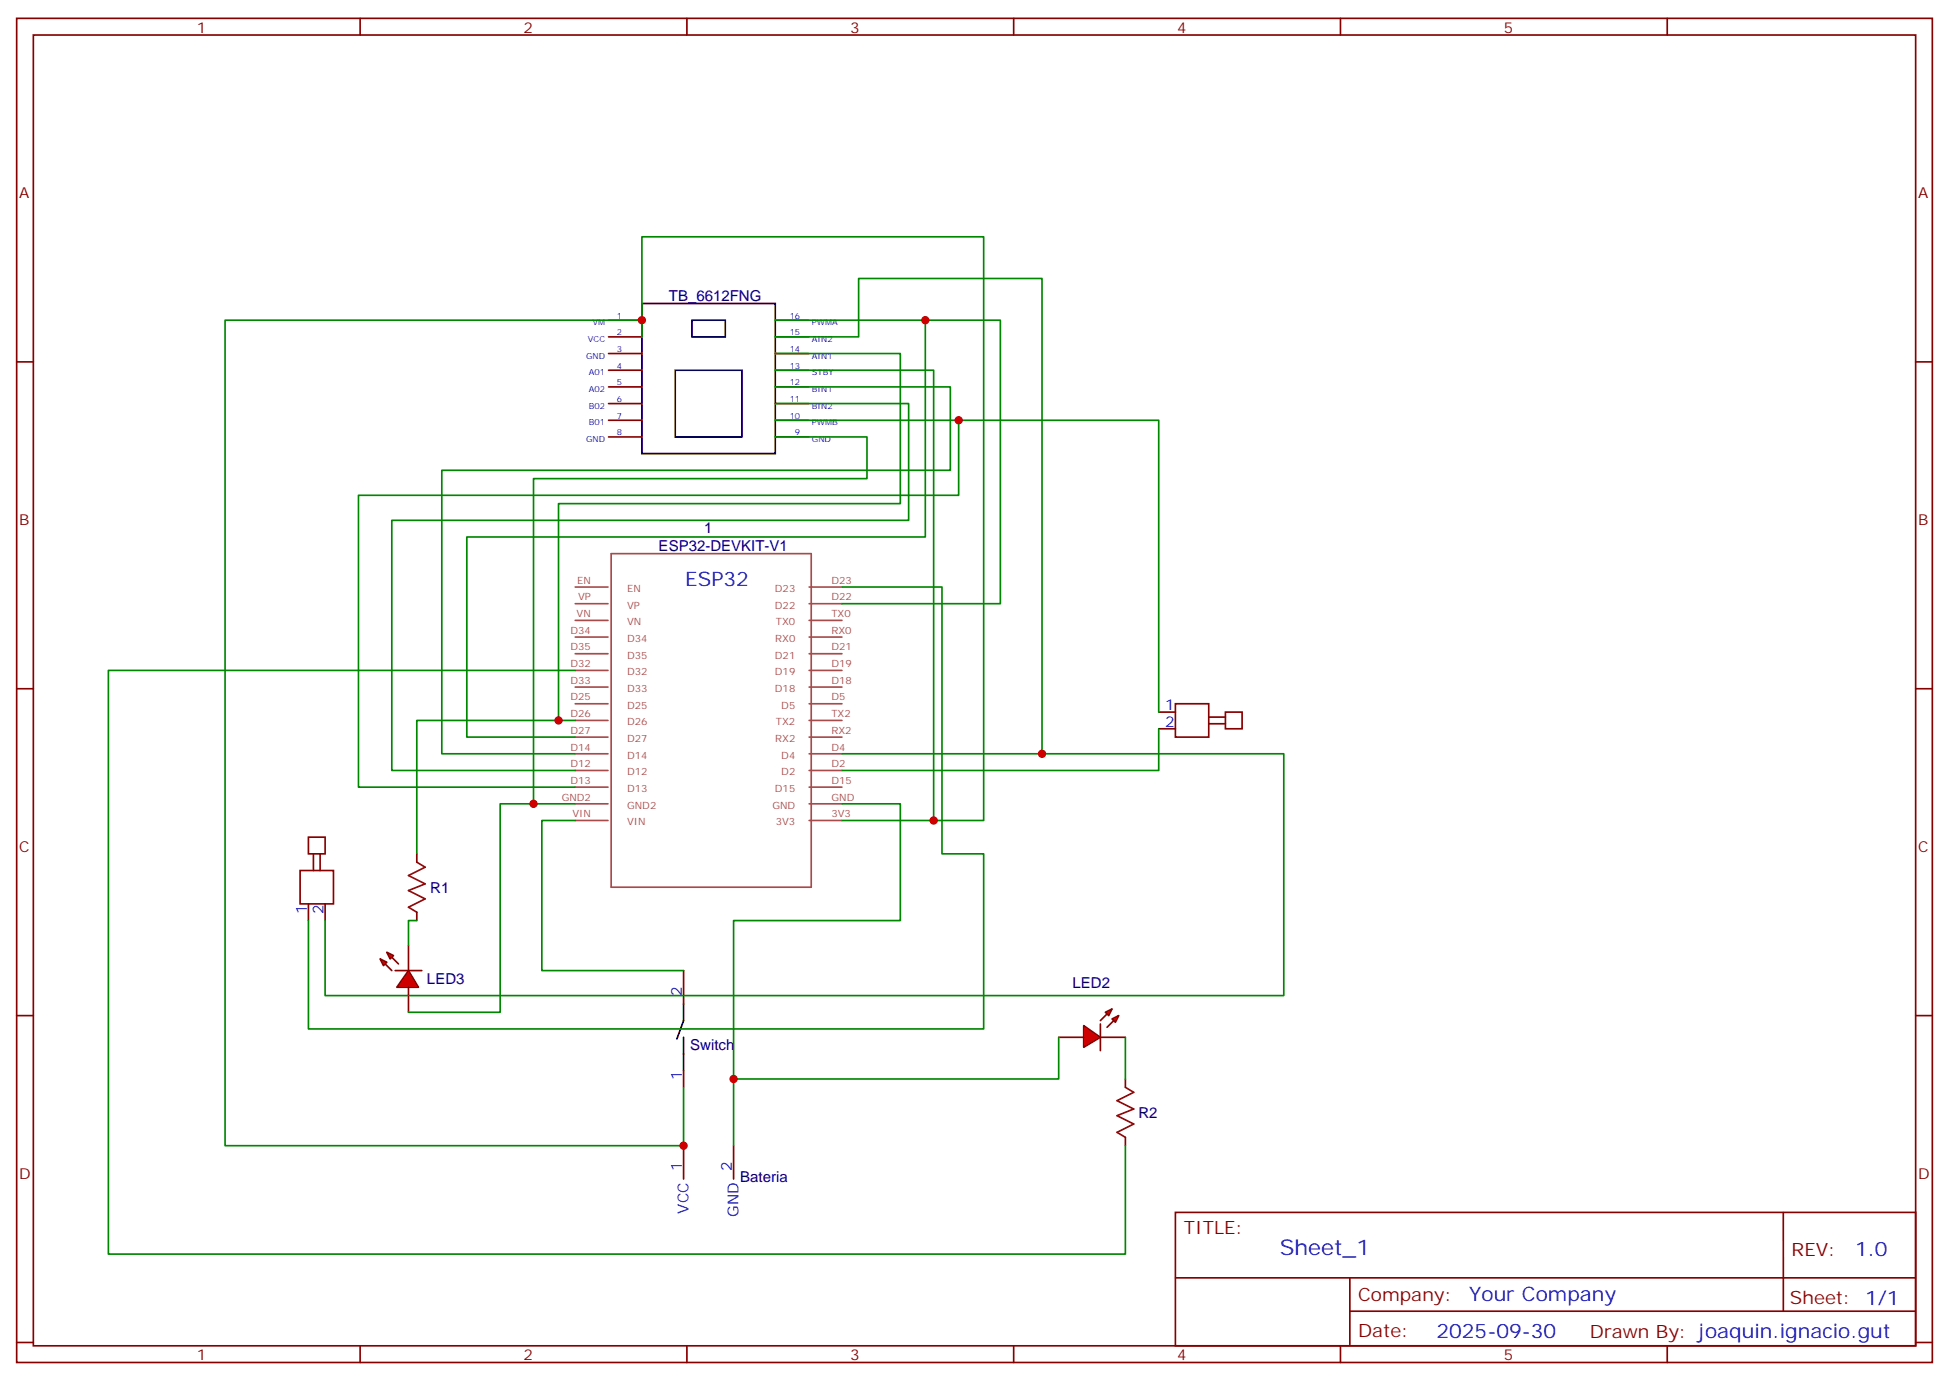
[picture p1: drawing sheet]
<svg xmlns="http://www.w3.org/2000/svg" width="412mm" height="292mm" viewBox="0 0 412 292" stroke-linecap="round" stroke-linejoin="round" font-family="sans-serif">
<g fill="none" stroke="#870000" stroke-width=".35">
<path d="M3.5 3.9h405.4v284.3h-405.4zM7.1 7.4h398.2v277.3h-398.2zM76.2 3.9v3.5M145.3 3.9v3.5M214.5 3.9v3.5M283.6 3.9v3.5M352.8 3.9v3.5M3.5 76.6h3.6M128.8 67.7h7M128.8 71.3h7M128.8 74.8h7M128.8 78.3h7"/>
<path d="M164 67.7h7.1M164 71.3h7.1M164 74.8h7.1M164 78.3h7.1M405.3 76.6h3.6M128.8 81.8h7M128.8 85.4h7M128.8 88.9h7M128.8 92.4h7M164 81.8h7.1M164 85.4h7.1M164 88.9h7.1"/>
<path d="M164 92.4h7.1M3.5 145.7h3.6M245.2 150.6h3.5M245.2 154.2h3.5M405.3 145.7h3.6M65.3 191.2v3.5M68.8 191.2v3.5M88.2 180.6v1.8M88.2 193v1.7M3.5 214.8h3.6M144.6 205.3v7.1M405.3 214.8h3.6"/>
<path d="M144.6 226.5v3.5M144.6 242.4v7M155.2 242.4v7M248.7 256.5h156.6v28.2h-156.6zM377.3 256.5v20.9M248.7 270.3h156.5M285.6 277.4h119.6M285.6 270.3v14.1M3.5 284h3.6M76.2 284.7v3.5M145.3 284.7v3.5M214.5 284.7v3.5"/>
<path d="M283.6 284.7v3.5M352.8 284.7v3.5M405.3 284h3.6"/>
</g>
<g fill="none" stroke="#a64a4a" stroke-width=".35">
<path d="M129.3 117.1h42.4v70.6h-42.4zM121.7 138.3h7M121.7 134.8h7M121.7 131.2h7M121.7 127.7h7M121.7 124.2h7M171.2 138.3h7M171.2 134.8h7M171.2 131.2h7M171.2 127.7h7M171.2 124.2h7M121.7 159.5h7"/>
<path d="M121.7 155.9h7M121.7 152.4h7M121.7 148.9h7M121.7 145.3h7M121.7 141.8h7M171.2 159.5h7M171.2 155.9h7M171.2 152.4h7M171.2 148.9h7M171.2 145.3h7M171.2 141.8h7M121.7 173.6h7"/>
<path d="M121.7 170h7M121.7 166.5h7M121.7 163h7M171.2 173.6h7M171.2 170h7M171.2 166.5h7M171.2 163h7"/>
</g>
<path d="M135.8 64.2h28.2v31.8h-28.2zM142.9 78.3h14.1v14.1h-14.1zM146.4 67.7h7.1v3.6h-7.1zM144.6 212.4v3.5l-1.4 3.9M144.6 219.4v7.1" fill="none" stroke="#000" stroke-width=".35"/>
<path d="M248.7 148.9h7.1v7h-7.1zM255.8 151.7h3.5M255.8 153.1h3.5M259.3 150.6h3.5v3.6h-3.5zM65.3 177.1h3.5v3.5h-3.5zM63.5 184.1h7.1v7.1h-7.1zM66.3 180.6v3.5M67.7 180.6v3.5" fill="none" stroke="#800000" stroke-width=".35"/>
<path d="M88.2 182.4l1.8 1-3.6 1.8 3.6 1.8-3.6 1.4 3.6 1.7-3.6 1.8 1.8 1.1" fill="none" stroke="#a10000" stroke-width=".35"/>
<g fill="#f00" stroke="#870000" stroke-width=".35">
<path d="M229.3 217l3.5 2.4-3.5 2.1z"/>
<path d="M232.8 216.6v5.6z"/>
</g>
<g fill="#870000" stroke="#870000" stroke-width=".35">
<path d="M232.8 215.9l1.4-1.4z"/>
<path d="M234.2 217.3l1.5-1.4z"/>
</g>
<g fill="#f00" stroke="#870000" stroke-width=".35">
<path d="M233.9 214.1l1.4-.7-.7 1.4z"/>
<path d="M235.3 215.5l1.4-.7-.7 1.5z"/>
</g>
<path d="M224 219.4h5.3M232.8 219.4h5.3" fill="none" stroke="#870000" stroke-width=".35"/>
<path d="M135.8 67.7h-88.2v174.7h97v-12.4M121.7 173.6h-7v31.7h29.9M224 219.4v8.8h-68.8v14.2" fill="none" stroke="#008700" stroke-width=".35"/>
<g fill="#f00" stroke="#870000" stroke-width=".35">
<path d="M86.4 205.3l2.1 3.5h-4.5z"/>
<path d="M83.6 205.3h5.7z"/>
</g>
<g fill="#870000" stroke="#870000" stroke-width=".35">
<path d="M81.5 203.9l1.4 1.4z"/>
<path d="M82.9 202.5l1.4 1.4z"/>
</g>
<g fill="#f00" stroke="#870000" stroke-width=".35">
<path d="M80.4 202.8l1.4 .8-.7 .7z"/>
<path d="M81.8 201.4l1.5 .7-.8 .7z"/>
</g>
<path d="M86.4 200v5.3M86.4 208.8v5.3M238.1 228.2v1.8M238.1 240.6v1.8" fill="none" stroke="#870000" stroke-width=".35"/>
<g fill="none" stroke="#008700" stroke-width=".35">
<path d="M135.8 71.3v-21.2h72.3v123.5h-29.9M164 74.8h26.5v31.7h-72.3v45.9M164 67.7h31.8v45.9h-97v42.3h22.9M164 78.3h33.6v95.3M164 71.3h17.7v-12.4h38.8v100.6h-42.3M195.8 67.7h15.9v60h-33.5M164 88.9h81.2v61.7M164 92.4h19.4v8.8h-70.5v68.8M164 81.8h37.1v17.7h-107.6v60h28.2M164 85.4h28.3v24.7h-109.4v52.9h38.8M202.8 88.9v15.9h-127v61.7h45.9M178.2 124.2h21.1v56.4h8.8v37.1h-142.8v-23"/>
<path d="M121.7 152.4h-33.5v28.2M121.7 141.8h-98.8v123.5h215.2v-22.9M220.5 159.5h51.1v51.1h-202.8v-15.9M245.2 154.2v8.8h-67M121.7 170h-15.9v44.1h-19.4M178.2 170h12.3v24.7h-35.3v33.5M88.2 194.7h-1.8v5.3M238.1 219.4v8.8"/>
</g>
<path d="M238.1 230l1.8 1.1-3.5 1.7 3.5 1.8-3.5 1.4 3.5 1.8-3.5 1.7 1.7 1.1" fill="none" stroke="#a10000" stroke-width=".35"/>
<g fill="#c00">
<circle cx="135.8" cy="67.7" r=".88"/>
<circle cx="144.6" cy="242.4" r=".88"/>
<circle cx="112.9" cy="170" r=".88"/>
<circle cx="155.2" cy="228.2" r=".88"/>
<circle cx="118.2" cy="152.4" r=".88"/>
<circle cx="202.8" cy="88.9" r=".88"/>
<circle cx="197.6" cy="173.6" r=".88"/>
<circle cx="195.8" cy="67.7" r=".88"/>
<circle cx="220.5" cy="159.5" r=".88"/>
</g>
<text font-size="4.6" fill="#00f" x="270.8" y="265.5">Sheet_1</text>
<g font-size="4.2" fill="#00f">
<text x="145" y="124">ESP32</text>
<text x="392.5" y="265.7">1.0</text>
<text x="310.9" y="275.3">Your Company</text>
<text x="304" y="283.1">2025-09-30</text>
</g>
<g font-size="3.9" fill="#800">
<text x="250.5" y="261.1">TITLE:</text>
<text x="379.1" y="265.7">REV:</text>
<text x="287.4" y="275.3">Company:</text>
<text x="378.7" y="275.9">Sheet: 1/1</text>
<text x="287.4" y="282.9">Date:</text>
<text x="336.4" y="283">Drawn By: joaquin.ignacio.gut</text>
</g>
<g font-size="3.2" fill="#800">
<text x="41.6" y="6.9">1</text>
<text x="110.8" y="6.9">2</text>
<text x="179.9" y="6.9">3</text>
<text x="249.1" y="6.9">4</text>
<text x="318.2" y="6.9">5</text>
<text x="4.1" y="42">A</text>
<text x="405.9" y="42">A</text>
<text x="4.1" y="111.1">B</text>
<text x="405.9" y="111.1">B</text>
<text x="4.1" y="180.3">C</text>
<text x="405.9" y="180.3">C</text>
<text x="4.1" y="249.4">D</text>
<text x="405.9" y="249.4">D</text>
<text x="41.6" y="287.7">1</text>
<text x="110.8" y="287.7">2</text>
<text x="179.9" y="287.7">3</text>
<text x="249.1" y="287.7">4</text>
<text x="318.2" y="287.7">5</text>
</g>
<g font-size="3.2" fill="#000080">
<text x="141.5" y="63.6">TB_6612FNG</text>
<text x="149" y="112.8">1</text>
<text x="139.4" y="116.5">ESP32-DEVKIT-V1</text>
<text x="91.1" y="188.9">R1</text>
<text x="90.3" y="208.3">LED3</text>
<text x="226.9" y="209.1">LED2</text>
<text x="146" y="222.1">Switch</text>
<text x="240.9" y="236.5">R2</text>
<text x="156.6" y="250">Bateria</text>
</g>
<g font-size="3.2" fill="#00f">
<text x="246.5" y="150.3">1</text>
<text x="246.5" y="153.8">2</text>
<text x="64.9" y="193.4" transform="rotate(-90 64.9 193.4)">1</text>
<text x="68.4" y="193.4" transform="rotate(-90 68.4 193.4)">2</text>
<text x="144.3" y="210.6" transform="rotate(-90 144.3 210.6)">2</text>
<text x="144.3" y="228.5" transform="rotate(-90 144.3 228.5)">1</text>
<text x="144.3" y="247.6" transform="rotate(-90 144.3 247.6)">1</text>
<text x="154.9" y="247.6" transform="rotate(-90 154.9 247.6)">2</text>
<text x="145.7" y="256.7" transform="rotate(-90 145.7 256.7)">VCC</text>
<text x="156.3" y="257.4" transform="rotate(-90 156.3 257.4)">GND</text>
</g>
<g font-size="2.1" fill="#a54b4b">
<text x="122.1" y="123.5">EN</text>
<text x="132.7" y="125.2">EN</text>
<text x="164" y="125.2">D23</text>
<text x="175.9" y="123.5">D23</text>
<text x="122" y="130.5">VN</text>
<text x="122.3" y="127">VP</text>
<text x="132.7" y="128.7">VP</text>
<text x="164" y="128.7">D22</text>
<text x="175.9" y="130.5">TX0</text>
<text x="175.9" y="127">D22</text>
<text x="120.7" y="137.6">D35</text>
<text x="120.7" y="134.1">D34</text>
<text x="132.7" y="135.8">D34</text>
<text x="132.7" y="132.3">VN</text>
<text x="164" y="135.8">RX0</text>
<text x="164.2" y="132.3">TX0</text>
<text x="175.9" y="137.6">D21</text>
<text x="175.9" y="134.1">RX0</text>
<text x="120.7" y="141.1">D32</text>
<text x="132.7" y="142.9">D32</text>
<text x="132.7" y="139.3">D35</text>
<text x="164" y="142.9">D19</text>
<text x="164" y="139.3">D21</text>
<text x="175.9" y="141.1">D19</text>
<text x="120.7" y="148.2">D25</text>
<text x="120.7" y="144.6">D33</text>
<text x="132.7" y="149.9">D25</text>
<text x="132.7" y="146.4">D33</text>
<text x="164" y="146.4">D18</text>
<text x="165.3" y="149.9">D5</text>
<text x="175.9" y="148.2">D5</text>
<text x="175.9" y="144.6">D18</text>
<text x="120.7" y="155.2">D27</text>
<text x="120.7" y="151.7">D26</text>
<text x="132.7" y="153.4">D26</text>
<text x="164.2" y="153.4">TX2</text>
<text x="175.9" y="155.2">RX2</text>
<text x="175.9" y="151.7">TX2</text>
<text x="120.7" y="158.8">D14</text>
<text x="132.7" y="160.5">D14</text>
<text x="132.7" y="157">D27</text>
<text x="164" y="157">RX2</text>
<text x="165.3" y="160.5">D4</text>
<text x="175.9" y="158.8">D4</text>
<text x="120.7" y="165.8">D13</text>
<text x="120.7" y="162.3">D12</text>
<text x="132.7" y="167.6">D13</text>
<text x="132.7" y="164">D12</text>
<text x="164" y="167.6">D15</text>
<text x="165.3" y="164">D2</text>
<text x="175.9" y="165.8">D15</text>
<text x="175.9" y="162.3">D2</text>
<text x="118.8" y="169.3">GND2</text>
<text x="121.1" y="172.9">VIN</text>
<text x="132.7" y="171.1">GND2</text>
<text x="163.4" y="171.1">GND</text>
<text x="175.9" y="172.9">3V3</text>
<text x="175.9" y="169.3">GND</text>
<text x="132.7" y="174.6">VIN</text>
<text x="164.2" y="174.6">3V3</text>
</g>
<g font-size="1.8" fill="#00f">
<text x="125.4" y="68.8">VM</text>
<text x="130.5" y="67.4">1</text>
<text x="130.5" y="70.9">2</text>
<text x="167.1" y="70.9">15</text>
<text x="167.1" y="67.4">16</text>
<text x="171.8" y="68.8">PWMA</text>
<text x="124" y="75.8">GND</text>
<text x="124.4" y="72.3">VCC</text>
<text x="130.5" y="74.4">3</text>
<text x="130.5" y="78">4</text>
<text x="167.1" y="78">13</text>
<text x="167.1" y="74.4">14</text>
<text x="171.8" y="75.8">AIN1</text>
<text x="171.8" y="72.3">AIN2</text>
<text x="124.6" y="79.4">A01</text>
<text x="124.6" y="82.9">A02</text>
<text x="130.5" y="81.5">5</text>
<text x="167.1" y="81.5">12</text>
<text x="171.8" y="82.9">BIN1</text>
<text x="171.8" y="79.4">STBY</text>
<text x="124.6" y="86.4">B02</text>
<text x="124.6" y="90">B01</text>
<text x="130.5" y="85">6</text>
<text x="130.5" y="88.5">7</text>
<text x="167.1" y="88.5">10</text>
<text x="167.1" y="85">11</text>
<text x="171.8" y="90">PWMB</text>
<text x="171.8" y="86.4">BIN2</text>
<text x="124" y="93.5">GND</text>
<text x="130.5" y="92.1">8</text>
<text x="168.2" y="92.1">9</text>
<text x="171.8" y="93.5">GND</text>
</g>
</svg>
